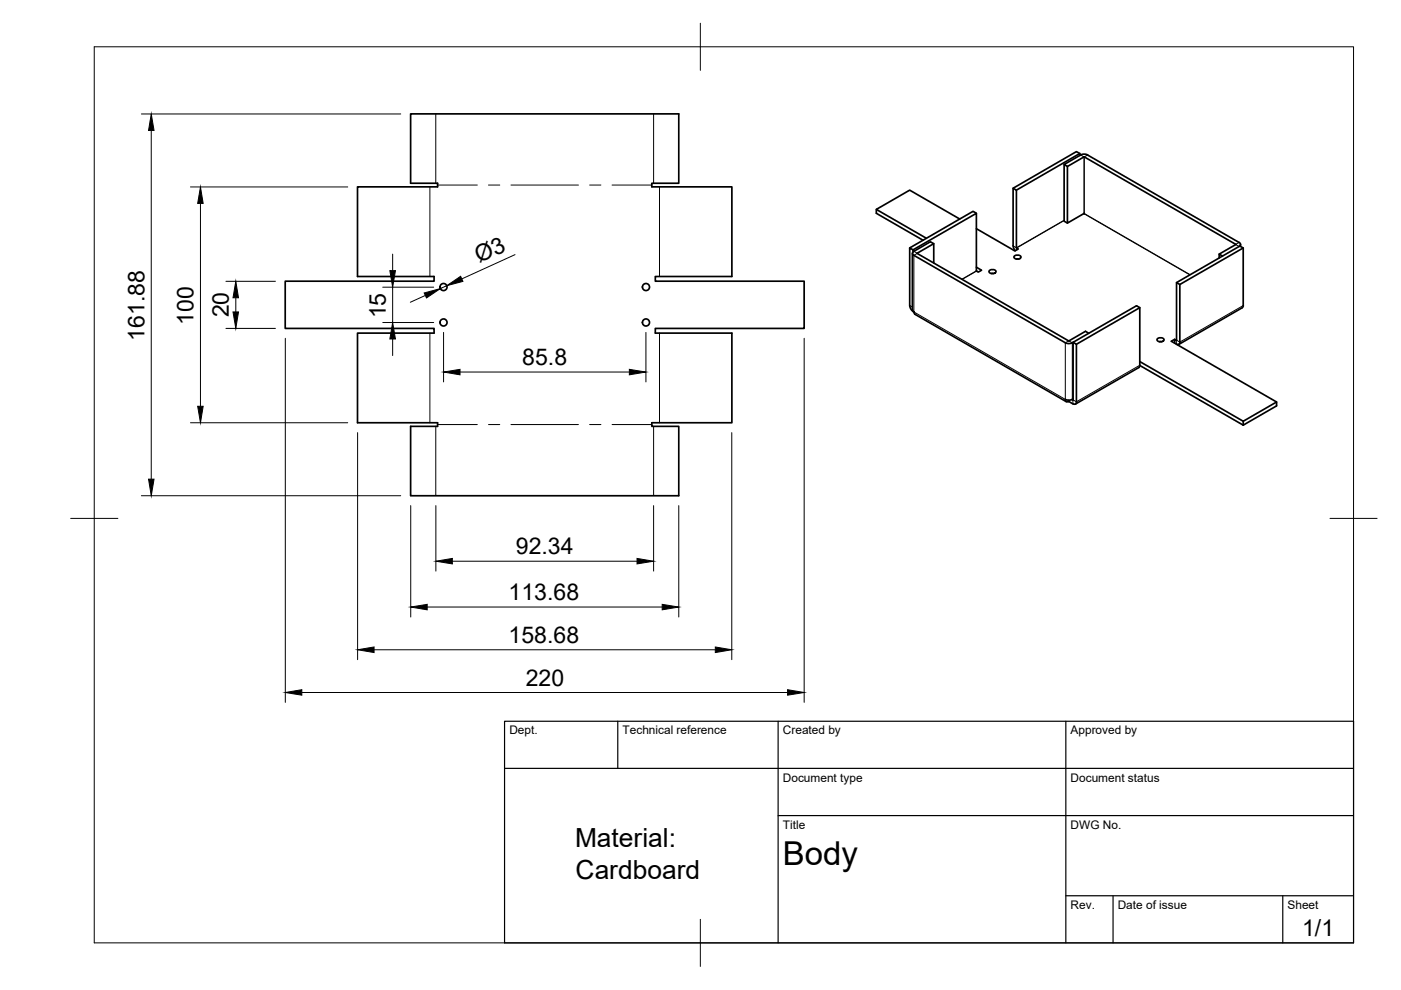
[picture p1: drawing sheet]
<svg xmlns="http://www.w3.org/2000/svg" width="297mm" height="210mm" viewBox="0 0 297 210" stroke-linecap="round" stroke-linejoin="round" font-family="sans-serif">
<!-- layer: Visible -->
<g fill="none" stroke="#000" stroke-width=".36">
<path d="M87.1 24.1h56.8v14.8h-5.7v.7h17v19h-16.3v1h31.6v10h-31.6v1h16.3v19h-17v.8h5.7v14.7h-56.8v-14.7h5.7v-.8h-17v-19h16.2v-1h-31.5v-10h31.5v-1h-16.2v-19h17v-.7h-5.7zM225.6 34.9v12l.7 .4M226.3 35.3v12l3.6-2M228.9 33v-.5l-13.4 7.8M228.9 32.5l-.7-.4-13.4 7.8M229.1 32.9l-3.5 2 .7 .4 3.5-2M229.1 32.9a1.64 1.64 0 0 1 1.5 0M229.8 33.3h.1M229.9 33.3l32.1 18.5-3.5 2.1v.8M230.6 32.9l32.1 18.5 .3 .4-.3 .4M185.8 44.4v.8l9.9 5.7M193.4 53.7l.1 12 .3 .4"/>
<path d="M193.6 53.4v-.4l-.7-.4v12.2a1.66 1.66 0 0 0 .9 1.3M193.6 53l13.4-7.8v12.2M198 51.7v4M203.5 46.4l-10.6-6.1-7.1 4.1 10.6 6.1M207 56.7l1.1 .6-.7 .4-.4-.3M207 45.2l-.7-.4-13.4 7.8M207 48.5l8.2 4.7 .7-.4-.4-.2M209.9 57.3l.5-.2a.58 .58 0 0 1 .8 .6l-.8 .3a.58 .58 0 0 1-.7-.5zM210.2 58h.5M214.8 52.1v-12.2l.7 .4 .1 12.3M214.8 52.1l.5 1.1M215.2 54.2l.5-.1a.58 .58 0 0 1 .7 .5l-.7 .3a.58 .58 0 0 1-.7-.5z"/>
<path d="M215.5 54.9h.5M229.8 45.3h.1M249.4 59.9l.7 .4v12.2M258.5 53.9l.7 .4M263 51.8v.4M263.6 52.6l-13.5 7.7M193.8 66.1l.2 .5 32.1 18.6M225.9 72.7a1.62 1.62 0 0 0 1.6-.1l.7 .4v12.2l-.2 .5-.5-.1M226.6 72.3l-32.1-18.6 3.5-2-.7-.4-3.8 2.2v.4l.3 .2 32.1 18.6M226.6 72.3h.1M230.8 70.7l-.7-.5-3.5 2.1M241.7 65.2l-13.5 7.8"/>
<path d="M241.7 77.5l21.9 12.6M245.5 71.7l.6-.1a.58 .58 0 0 1 .7 .5l-.7 .4a.58 .58 0 0 1-.8-.6zM245.8 72.5h.5M249 71.9l-.7 .5 22.4 12.8-7.1 4.1-21.9-12.6M249.4 72.2l-.4-.3v.9M249.4 72.1v-12.2l13.5-7.7 .7 .4-.1 12.5-13.6 7.9M249.5 72.1h-.1M250.2 72.5l-.3 .5h-.5M225.9 84.7a1.64 1.64 0 0 0 1.5 0M225.9 84.7l.2 .5 .5-.1M226.6 84.9v.2M226.6 85.1l.9 .5"/>
<path d="M227.3 84.7l.2 .1M227.5 84.8v-12.2l13.5-7.8 .7 .4-.1 12.6-13.6 7.9M227.5 84.6l-.1 .1M227.5 84.8h.1M263.6 89.3v.8M270.7 85.2v.9l-7.1 4"/>
<circle cx="94" cy="60.9" r=".75"/>
<circle cx="94" cy="68.4" r=".75"/>
<circle cx="137" cy="68.4" r=".75"/>
<circle cx="137" cy="60.9" r=".75"/>
</g>
<!-- layer: Visible Narrow -->
<g fill="none" stroke="#000" stroke-width=".21">
<path d="M229.1 32.9l.7 .4v12M230.6 32.9l-.7 .4v12l22.4 12.9M193.8 53.3l.7 .4-.7 .4v12l32.1 18.6v-12l.7-.4M207 57.4l-3.1 1.8M207.1 57.5l-3.1 1.7M225.6 46.7l-10.1 5.8-.7-.4M225.6 46.8l-10.1 5.8v.4M229.8 45.3l22.5 13M262.7 51.4l-.7 .4 .7 .5M192.9 64.8l.5 .3M193.6 66.1h.1M226.6 72.3l.8 .4v12"/>
<path d="M241.7 77.4l-13.5 7.8-.7-.4M263.6 64.8l-13.5 7.7-.7-.3v.8M227.5 84.8v.8M227.5 84.8h.1"/>
</g>
<!-- layer: Bend Center -->
<g fill="none" stroke="#000" stroke-width=".21">
<path d="M91.1 39.6v19M92.4 24.1v14.8M92.8 39.2h8.4M103.6 39.2h2.4M108.3 39.2h14.3M125 39.2h2.4M129.8 39.2h8.4M138.6 24.1v14.8M139.8 39.6v19M91.1 70.6v19M139.8 70.6v19M92.4 90.4v14.7"/>
<path d="M92.8 90h8.4M103.6 90h2.4M108.3 90h14.3M125 90h2.4M129.8 90h8.4M138.6 90.4v14.7"/>
</g>
<!-- layer: BORDER -->
<path d="M20 9.9h267v190h-267zM148.5 4.9v10M15 109.9h10M282 109.9h10M148.5 194.9v10" fill="none" stroke="#000" stroke-width=".21"/>
<!-- layer: FD_Dimensions -->
<g fill="none" stroke="#000" stroke-width=".21">
<path d="M30 24.2h55M32.1 27.7v73.9M40.4 39.6h33.3M42.5 43.1v43M47.9 59.6h10.5M83.2 53.9v3.5M109.2 54l-11.3 5.1M47.9 69.6h10.5M50 63.1v3M60.5 71.7v77.2M81.2 68.4h10.7M81.2 60.9h10.7"/>
<path d="M83.2 60.9v7.5M83.2 71.9v3.5M90.2 62.6l-3.2 1.5M94 70.5v10.5M94.7 60.6l-1.3 .6M97.5 78.9h35.9M136.9 70.5v10.5M170.5 71.7v77.2M40.4 89.6h33.3M75.8 91.7v48.2M155.2 91.7v48.2M30 105.1h55"/>
<path d="M87.1 107.2v23.6M92.4 107.2v13.9M95.9 119h39.2M138.6 107.2v13.9M143.9 107.2v23.6M79.3 137.8h72.4M90.6 128.7h49.8M64 146.8h103"/>
</g>
<g fill="#000" stroke="#000" stroke-width=".21">
<path d="M32.1 24.2l.6 3.5h-1.2zM42.5 39.6l.6 3.5h-1.2zM82.7 57.4h1.1l-.6 3.5zM94.7 60.6l3-2 .4 1.1zM50 59.6l.6 3.5h-1.2zM49.4 66.1h1.2l-.6 3.5zM83.2 68.4l.6 3.5h-1.1zM89.9 62.1l3.5-.9-3 2zM94 78.9l3.5-.6v1.2zM133.4 78.3l3.5 .6-3.5 .6zM41.9 86.1h1.2l-.6 3.5zM31.5 101.6h1.2l-.6 3.5z"/>
<path d="M92.4 119l3.5-.6v1.2zM135.1 118.4l3.5 .6-3.5 .6zM75.8 137.8l3.5-.6v1.2zM87.1 128.7l3.5-.6v1.2zM140.4 128.1l3.5 .6-3.5 .6zM151.7 137.2l3.5 .6-3.5 .6zM60.5 146.8l3.5-.6v1.2zM167 146.2l3.5 .6-3.5 .6z"/>
</g>
<!-- layer: TITLEBLOCK -->
<path d="M107 152.9h180v47h-180zM131 152.9v10M165 152.9v47M226 152.9v47M107 162.9h180M165 172.9h122M226 189.9h61M236 189.9v10M272 189.9v10" fill="none" stroke="#000" stroke-width=".25"/>
<text font-size="7" x="166" y="183.4">Body</text>
<g font-size="5.6">
<text x="121.9" y="179.6">Material:</text>
<text x="122" y="186.3">Cardboard</text>
</g>
<g font-size="4.9">
<text x="101.6" y="55.8" transform="rotate(-24 101.6 55.8)">Ø3</text>
<text x="41" y="68.9" transform="rotate(-90 41 68.9)">100</text>
<text x="48.5" y="67.3" transform="rotate(-90 48.5 67.3)">20</text>
<text x="81.8" y="67.5" transform="rotate(-90 81.8 67.5)">15</text>
<text x="30.6" y="72.3" transform="rotate(-90 30.6 72.3)">161.88</text>
<text x="110.7" y="77.4">85.8</text>
<text x="109.4" y="117.5">92.34</text>
<text x="107.8" y="127.2">113.68</text>
<text x="107.8" y="136.3">158.68</text>
<text x="111.5" y="145.4">220</text>
<text x="276.1" y="198.6">1/1</text>
</g>
<g font-size="2.5">
<text x="108" y="155.7">Dept.</text>
<text x="132" y="155.7">Technical reference</text>
<text x="166" y="155.7">Created by</text>
<text x="227" y="155.7">Approved by</text>
<text x="166" y="165.7">Document type</text>
<text x="227" y="165.7">Document status</text>
<text x="166" y="175.7">Title</text>
<text x="227" y="175.7">DWG No.</text>
<text x="227" y="192.7">Rev.</text>
<text x="237" y="192.7">Date of issue</text>
<text x="273" y="192.7">Sheet</text>
</g>
</svg>
